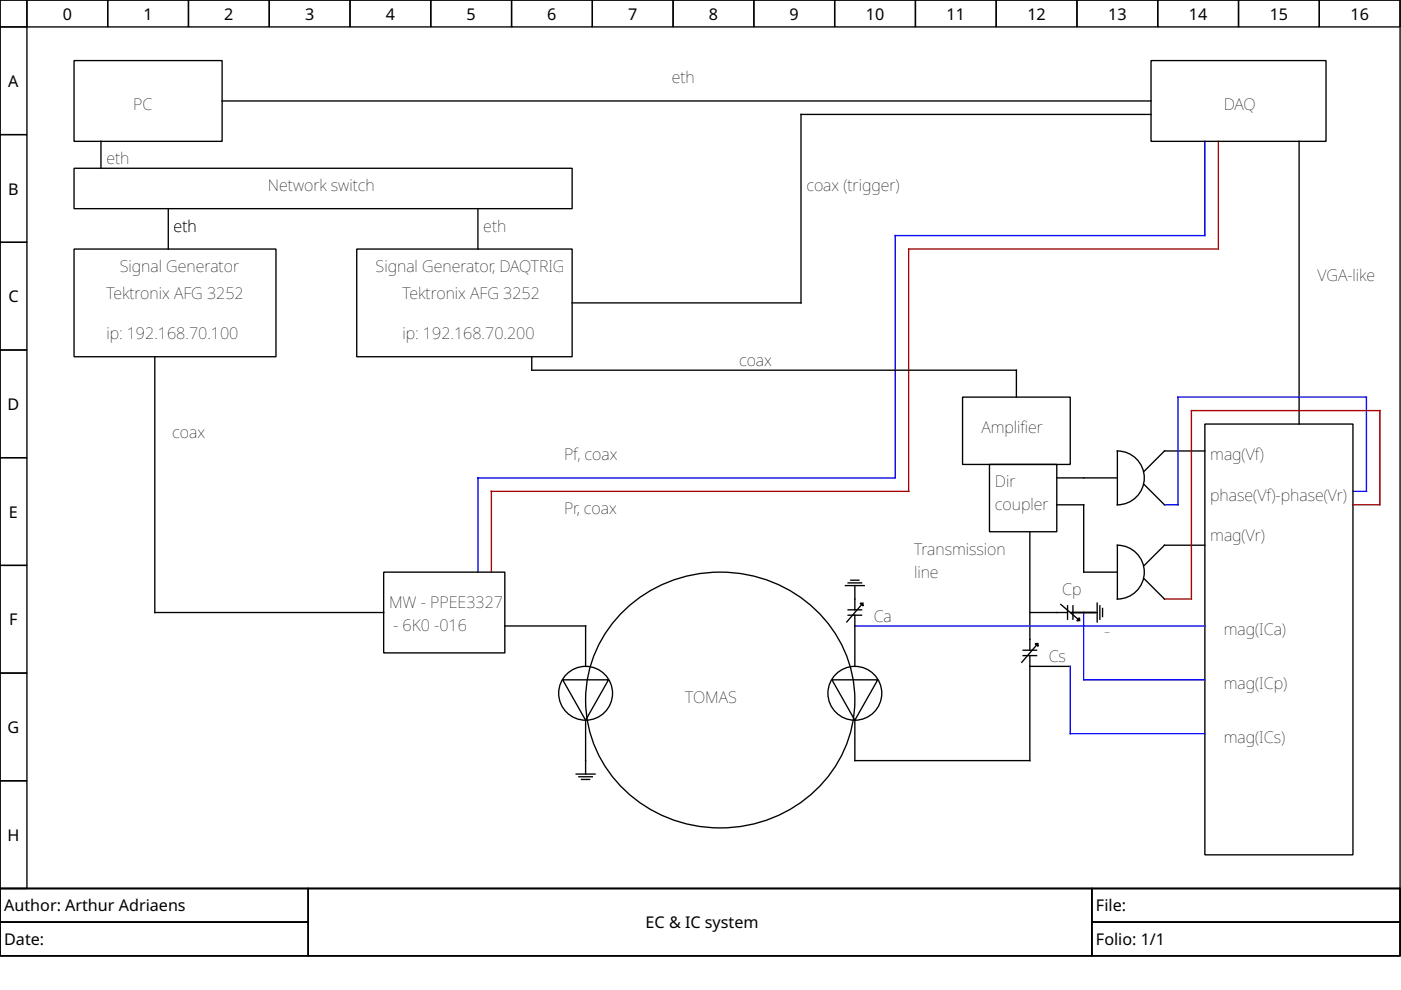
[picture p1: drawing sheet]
<svg xmlns="http://www.w3.org/2000/svg" width="297mm" height="210mm" viewBox="0 0 297 210" stroke-linecap="round" stroke-linejoin="round" font-family="sans-serif">
<g fill="none" stroke="#000" stroke-width=".29">
<path d="M0 0h296.8v188.4h-296.8zM0 0h5.7v5.7h-5.7zM5.7 0h17.1v5.7h-17.1zM22.8 0h17.2v5.7h-17.2zM40 0h17.1v5.7h-17.1zM57.1 0h17.1v5.7h-17.1zM74.2 0h17.1v5.7h-17.1zM91.3 0h17.2v5.7h-17.2zM108.5 0h17.1v5.7h-17.1zM125.6 0h17.1v5.7h-17.1zM142.7 0h17.1v5.7h-17.1zM159.8 0h17.2v5.7h-17.2z"/>
<path d="M177 0h17.1v5.7h-17.1zM194.1 0h17.1v5.7h-17.1zM211.2 0h17.1v5.7h-17.1zM228.3 0h17.2v5.7h-17.2zM245.5 0h17.1v5.7h-17.1zM262.6 0h17.1v5.7h-17.1zM279.7 0h17.1v5.7h-17.1zM0 5.7h5.7v22.8h-5.7zM15.7 12.8h31.4v17.2h-31.4zM244 12.8h37.1v17.2h-37.1zM0 28.5h5.7v22.9h-5.7zM15.7 35.7h105.6v8.5h-105.6z"/>
<path d="M21.4 30v5.7M47.1 21.4h196.9M244 24.3h-74.2v39.9h-48.5M275.4 30v59.9M0 51.4h5.7v22.8h-5.7zM15.7 52.8h42.8v22.8h-42.8zM35.7 44.2v8.6M75.6 52.8h45.7v22.8h-45.7zM101.3 44.2v8.6M0 74.2h5.7v22.8h-5.7zM32.8 75.6v54.3h48.5M112.7 75.6v2.9h102.8v5.7"/>
<path d="M0 97h5.7v22.9h-5.7zM204.1 84.2h22.8v14.3h-22.8zM209.8 98.5h14.3v14.2h-14.3zM236.9 95.6a5.7 5.7 0 0 1 5.7 5.7 5.7 5.7 0 0 1-5.7 5.7zM255.5 89.9h31.4v91.3h-31.4zM255.5 95.6h-8.6l-4.3 4.3M0 119.9h5.7v22.8h-5.7zM218.3 112.7v25.2M224.1 107h5.7v14.3h7.1M224.1 101.3h12.8M236.9 115.6a5.7 5.7 0 0 1 5.7 5.7 5.7 5.7 0 0 1-5.7 5.7zM242.6 102.8l4.3 4.2"/>
<path d="M255.5 115.6h-8.6l-4.3 4.3M81.3 121.3h25.7v17.1h-25.7zM107 132.7h17.2v8.6M131.8 130a29.4 29.4 0 0 1 45.5 4.7 26.4 26.4 0 0 1-10.2 37.1 29.3 29.3 0 0 1-40-11.5 26.1 26.1 0 0 1 4.7-30.3zM179.2 124.2h4M179.8 123.6h2.9M179.8 130.4h2.9M179.8 129.3h2.9M180.4 123h1.7M181.2 124.2v5.1M181.2 130.4v10.9M182.7 128.2l-3.2 3.7"/>
<path d="M216.9 139h2.9M216.9 137.9h2.9M218.3 129.9h8M218.3 139v22.3h-37.1v-8.6M219.8 136.8l-3.2 3.6M224.9 128.2l3.7 3.1M226.3 128.4v2.9M227.5 129.9h5.1M227.5 128.4v2.9M229.5 129.9h-2.6h5.4h-2.5M232.6 127.9v4M233.2 128.4v2.9"/>
<path d="M233.8 129v1.7M242.6 122.7l4.3 4.3M0 142.7h5.7v22.8h-5.7zM119.3 144.1h9.7l-4.8 8.6zM124.2 152.7v11.4M176.4 144.1h9.7l-4.9 8.6zM218.3 141.3h8.6M0 165.5h5.7v22.9h-5.7zM122.2 164.1h4M122.7 164.7h2.9M123.3 165.3h1.7M0 188.4h296.8v14.3h-296.8z"/>
<path d="M0 188.4h65.4v7.1h-65.4zM0 195.5h65.4v7.2h-65.4zM65.4 188.4h166.1v14.3h-166.1zM231.5 188.4h65.3v7.1h-65.3zM231.5 195.5h65.3v7.2h-65.3z"/>
<circle cx="124.2" cy="147" r="5.7"/>
<circle cx="181.2" cy="147" r="5.7"/>
</g>
<path d="M255.5 30v19.9h-65.7v51.4h-88.5v20M286.9 104.2h2.8v-20h-40v22.8h-2.8M181.2 132.7h74.3M229.8 129.9v14.2h25.7M226.9 141.3v14.3h28.6" fill="none" stroke="#00f" stroke-width=".29"/>
<path d="M258.3 30v22.8h-65.6v51.4h-88.5v17.1M286.9 107h5.7v-19.9h-40v39.9h-5.7" fill="none" stroke="#a00" stroke-width=".29"/>
<g fill="#000" stroke="#000" stroke-width=".29">
<path d="M182.4 127.9h.6v.6z" fill-rule="evenodd"/>
<path d="M219.5 136.5l.6-.1v.6z" fill-rule="evenodd"/>
<path d="M228.9 131v.6h-.6z" fill-rule="evenodd"/>
</g>
<g font-size="3.4">
<text x="13.3" y="4.1">0</text>
<text x="30.4" y="4.1">1</text>
<text x="47.5" y="4.1">2</text>
<text x="64.7" y="4.1">3</text>
<text x="81.8" y="4.1">4</text>
<text x="98.9" y="4.1">5</text>
<text x="116" y="4.1">6</text>
<text x="133.2" y="4.1">7</text>
<text x="150.3" y="4.1">8</text>
<text x="167.4" y="4.1">9</text>
<text x="183.6" y="4.1">10</text>
<text x="200.7" y="4.1">11</text>
<text x="217.8" y="4.1">12</text>
<text x="234.9" y="4.1">13</text>
<text x="252.1" y="4.1">14</text>
<text x="269.2" y="4.1">15</text>
<text x="286.3" y="4.1">16</text>
<text x="142.4" y="17.7">eth</text>
<text x="1.8" y="18.4">A</text>
<text x="28.3" y="23.4">PC</text>
<text x="259.5" y="23.4">DAQ</text>
<text x="22.5" y="34.8">eth</text>
<text x="1.7" y="41.2">B</text>
<text x="56.8" y="40.5">Network switch</text>
<text x="171" y="40.5">coax (trigger)</text>
<text x="36.8" y="49.1">eth</text>
<text x="102.5" y="49.1">eth</text>
<text x="25.4" y="57.7">Signal Generator</text>
<text x="79.6" y="57.7">Signal Generator, DAQTRIG</text>
<text x="279.3" y="59.7">VGA-like</text>
<text x="1.8" y="64.1">C</text>
<text x="22.5" y="63.4">Tektronix AFG 3252</text>
<text x="85.3" y="63.4">Tektronix AFG 3252</text>
<text x="22.5" y="71.9">ip: 192.168.70.100</text>
<text x="85.3" y="71.9">ip: 192.168.70.200</text>
<text x="156.7" y="77.6">coax</text>
<text x="1.6" y="86.9">D</text>
<text x="36.5" y="92.9">coax</text>
<text x="208.1" y="91.9">Amplifer</text>
<text x="216.4" y="91.9">i</text>
<text x="119.6" y="97.6">Pf, coax</text>
<text x="256.6" y="97.6">mag(Vf)</text>
<text x="210.9" y="103.3">Dir</text>
<text x="256.6" y="106.2">phase(Vf)-phase(Vr)</text>
<text x="1.9" y="109.7">E</text>
<text x="119.6" y="109">Pr, coax</text>
<text x="210.9" y="108.2">coupler</text>
<text x="193.8" y="117.6">Transmission</text>
<text x="256.6" y="114.7">mag(Vr)</text>
<text x="193.8" y="122.4">line</text>
<text x="82.5" y="129">MW - PPEE3327</text>
<text x="185.2" y="131.9">Ca</text>
<text x="225.2" y="126.2">Cp</text>
<text x="2" y="132.6">F</text>
<text x="83.4" y="133.9">- 6K0 -016</text>
<text x="259.5" y="134.7">mag(ICa)</text>
<text x="222.3" y="140.4">Cs</text>
<text x="145.3" y="149">TOMAS</text>
<text x="259.5" y="146.1">mag(ICp)</text>
<text x="1.6" y="155.4">G</text>
<text x="259.5" y="157.6">mag(ICs)</text>
<text x="1.6" y="178.2">H</text>
<text x=".9" y="193.2">Author: Arthur Adriaens</text>
<text x="136.9" y="196.8">EC &amp; IC system</text>
<text x="232.4" y="193.2">File:</text>
<text x=".9" y="200.4">Date:</text>
<text x="232.4" y="200.4">Folio: 1/1</text>
</g>
<text font-size="2.6" x="234.3" y="133.9">_</text>
</svg>
